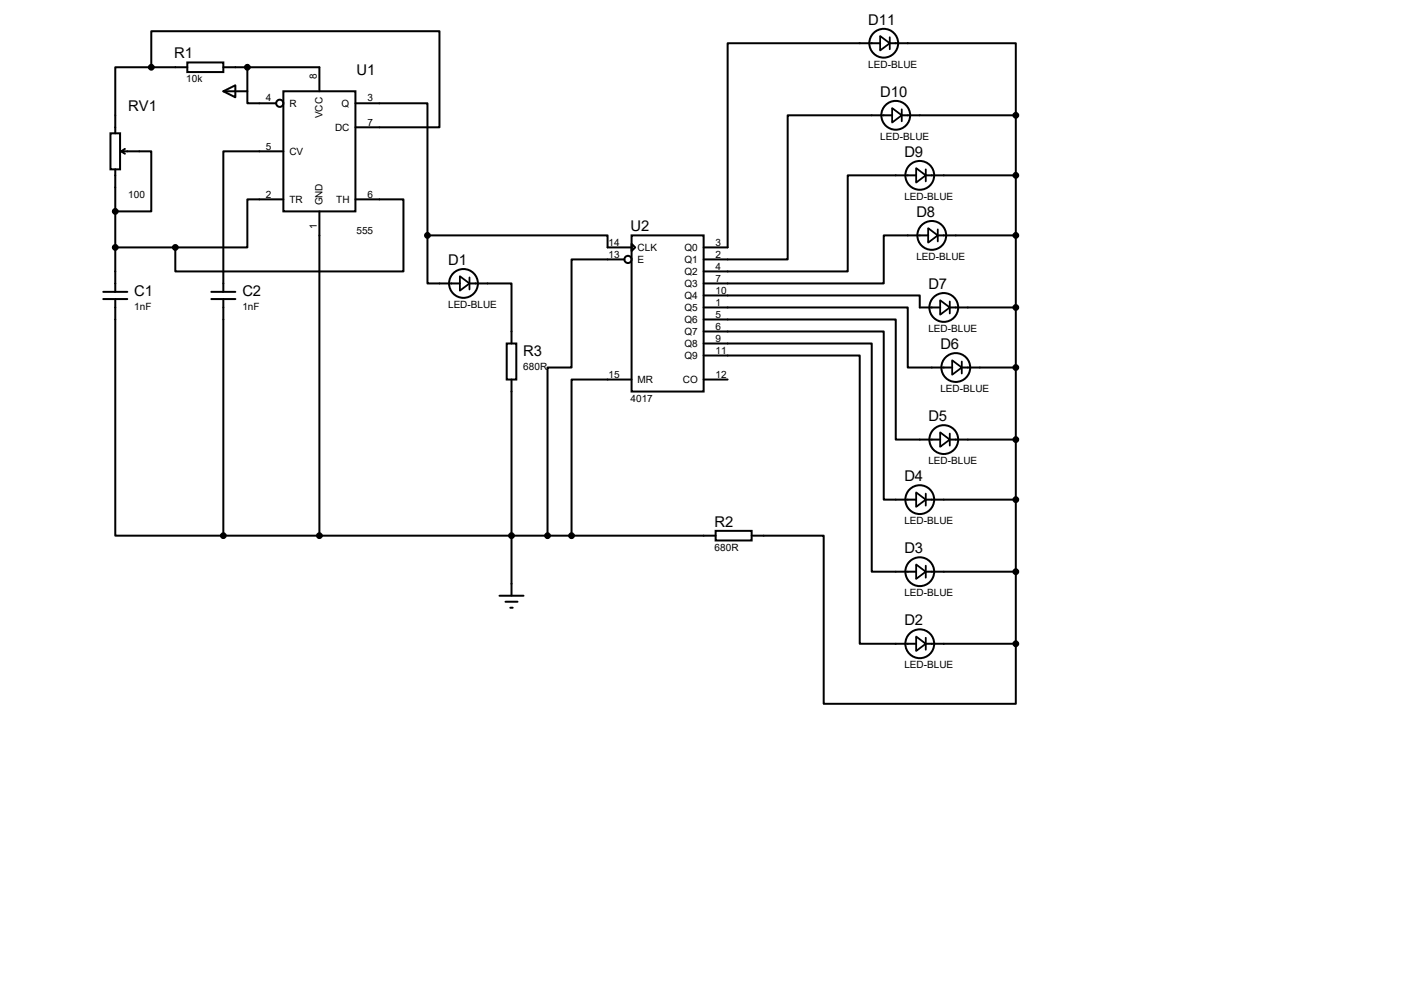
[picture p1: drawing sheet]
<svg xmlns="http://www.w3.org/2000/svg" width="297mm" height="210mm" viewBox="0 0 297 210" stroke-linecap="round" stroke-linejoin="round" font-family="sans-serif">
<g fill="none" stroke="#000" stroke-width=".42">
<path d="M32 14.2h-7.6v14M32 14.2v-7.6h61v20.3h-17.8M32 14.2h7.6M39.6 13.2h7.6v2h-7.6zM47.2 19.3l2.6-1.3v2.6zM47.2 14.2h20.4v5.1M47.2 19.3h5.1M52.3 14.2v7.6h6.1M59.9 19.3h15.3v25.4h-15.3zM186.2 9.1h-32.3v43.2h-5.1M188.2 9.1h26.7v15.3M23.4 28.2h2v7.6h-2z"/>
<path d="M24.4 35.8v25.9M25.7 32h6.3v12.7h-7.6M25.7 32l.7 .5M26.4 31.5l-.7 .5M59.9 32h-12.7v29.7M75.2 21.8h15.2v28M188.7 24.4h-22.1v30.5h-17.8M190.8 24.4h24.1M193.8 37.1h-14.5v20.3h-30.5M195.8 37.1h19.1M214.9 24.4v111.7M24.4 52.3h12.7"/>
<path d="M59.9 42.2h-7.6v10.1h-15.2M67.6 44.7v68.6M75.2 42.2h10.1v15.2h-48.2v-5.1M90.4 49.8v10.1h6.9M90.4 49.8h38.1v2.5h5.1M99.3 59.9h8.9v12.7M132.1 54.9h-11.2v22.8h-5.1v35.6M133.6 49.8h15.2v33h-15.2zM133.6 51.6l.8 .7-.8 .8zM196.3 49.8h-9.4v10.1h-38.1M198.4 49.8h16.5M21.8 61.7h5.1"/>
<path d="M21.8 63.2h5.1M24.4 63.2v50.1h22.8M44.7 61.7h5.1M44.7 63.2h5.1M47.2 63.2v50.1M107.2 72.6h2v7.7h-2zM148.8 75.2h33.1v60.9h11.9M148.8 72.6h35.6v48.3h9.4M148.8 70.1h38.1v35.6h6.9M148.8 67.6h40.7v25.4h9.4M148.8 65h43.2v12.7h9.4M148.8 62.5h45.8v2.5h4.3"/>
<path d="M200.9 65h14M203.5 77.7h11.4M108.2 80.3v45.7M133.6 80.3h-12.7v33M148.8 80.3h5.1M200.9 93h14M47.2 113.3h104.2M151.4 112.3h7.6v2h-7.6zM159 113.3h15.2v35.5h40.7v-12.7M195.8 105.7h19.1M105.7 126h5M106.9 127.3h2.6"/>
<path d="M107.9 128.5h.6M195.8 136.1h19.1M195.8 120.9h19.1"/>
<circle cx="32" cy="14.2" r=".51"/>
<circle cx="52.3" cy="14.2" r=".51"/>
<circle cx="186.9" cy="9.1" r="3"/>
<circle cx="59.2" cy="21.8" r=".76"/>
<circle cx="189.5" cy="24.4" r="3"/>
<circle cx="194.6" cy="37.1" r="3"/>
<circle cx="214.9" cy="37.1" r=".51"/>
<circle cx="214.9" cy="24.4" r=".51"/>
<circle cx="24.4" cy="44.7" r=".51"/>
<circle cx="24.4" cy="52.3" r=".51"/>
<circle cx="37.1" cy="52.3" r=".51"/>
<circle cx="90.4" cy="49.8" r=".51"/>
<circle cx="98" cy="59.9" r="3"/>
<circle cx="132.8" cy="54.9" r=".76"/>
<circle cx="197.1" cy="49.8" r="3"/>
<circle cx="214.9" cy="49.8" r=".51"/>
<circle cx="199.6" cy="65" r="3"/>
<circle cx="202.2" cy="77.7" r="3"/>
<circle cx="214.9" cy="65" r=".51"/>
<circle cx="214.9" cy="77.7" r=".51"/>
<circle cx="199.6" cy="93" r="3"/>
<circle cx="214.9" cy="93" r=".51"/>
<circle cx="47.2" cy="113.3" r=".51"/>
<circle cx="67.6" cy="113.3" r=".51"/>
<circle cx="108.2" cy="113.3" r=".51"/>
<circle cx="115.8" cy="113.3" r=".51"/>
<circle cx="120.9" cy="113.3" r=".51"/>
<circle cx="194.6" cy="105.7" r="3"/>
<circle cx="214.9" cy="105.7" r=".51"/>
<circle cx="194.6" cy="120.9" r="3"/>
<circle cx="194.6" cy="136.1" r="3"/>
<circle cx="214.9" cy="120.9" r=".51"/>
<circle cx="214.9" cy="136.1" r=".51"/>
</g>
<g fill="none" stroke="#000" stroke-width=".38">
<path d="M186.2 7.6l2 1.5-2 1.6zM188.2 7.9v2.5M188.7 22.9l2.1 1.5-2.1 1.5zM190.8 23.1v2.6M193.8 35.6l2 1.5-2 1.5zM195.8 35.8v2.6M97.3 58.4l2 1.5-2 1.6zM99.3 58.7v2.5M196.3 48.3l2.1 1.5-2.1 1.5zM198.4 48.5v2.6M198.9 63.5l2 1.5-2 1.5zM200.9 63.8v2.5"/>
<path d="M201.4 76.2l2.1 1.5-2.1 1.5zM203.5 76.5v2.5M198.9 91.4l2 1.6-2 1.5zM200.9 91.7v2.5M193.8 119.4l2 1.5-2 1.5zM193.8 104.1l2 1.6-2 1.5zM195.8 104.4v2.5M195.8 119.6v2.6M193.8 134.6l2 1.5-2 1.6zM195.8 134.9v2.5"/>
</g>
<g fill="#000">
<circle cx="32" cy="14.2" r=".51"/>
<circle cx="52.3" cy="14.2" r=".51"/>
<circle cx="214.9" cy="37.1" r=".51"/>
<circle cx="214.9" cy="24.4" r=".51"/>
<circle cx="24.4" cy="44.7" r=".51"/>
<circle cx="24.4" cy="52.3" r=".51"/>
<circle cx="37.1" cy="52.3" r=".51"/>
<circle cx="90.4" cy="49.8" r=".51"/>
<circle cx="214.9" cy="49.8" r=".51"/>
<circle cx="214.9" cy="65" r=".51"/>
<circle cx="214.9" cy="77.7" r=".51"/>
<circle cx="214.9" cy="93" r=".51"/>
<circle cx="47.2" cy="113.3" r=".51"/>
<circle cx="67.6" cy="113.3" r=".51"/>
<circle cx="108.2" cy="113.3" r=".51"/>
<circle cx="115.8" cy="113.3" r=".51"/>
<circle cx="120.9" cy="113.3" r=".51"/>
<circle cx="214.9" cy="105.7" r=".51"/>
<circle cx="214.9" cy="120.9" r=".51"/>
<circle cx="214.9" cy="136.1" r=".51"/>
</g>
<g font-size="3.1">
<text x="183.7" y="5.2">D11</text>
<text x="36.9" y="12.3">R1</text>
<text x="75.4" y="15.9">U1</text>
<text x="27.1" y="23.5">RV1</text>
<text x="186.2" y="20.4">D10</text>
<text x="191.3" y="33.1">D9</text>
<text x="193.8" y="45.8">D8</text>
<text x="133.4" y="48.9">U2</text>
<text x="94.8" y="56">D1</text>
<text x="28.4" y="62.6">C1</text>
<text x="51.3" y="62.6">C2</text>
<text x="196.4" y="61.1">D7</text>
<text x="110.7" y="75.3">R3</text>
<text x="198.9" y="73.8">D6</text>
<text x="196.4" y="89">D5</text>
<text x="191.3" y="101.7">D4</text>
<text x="151.2" y="111.4">R2</text>
<text x="191.3" y="117">D3</text>
<text x="191.3" y="132.2">D2</text>
</g>
<g font-size="2.1">
<text x="39.4" y="17.4">10k</text>
<text x="67.1" y="16.8" transform="rotate(-90 67.1 16.8)">8</text>
<text x="183.7" y="14.4">LED-BLUE</text>
<text x="56.2" y="21.5">4</text>
<text x="61.2" y="22.6">R</text>
<text x="72.3" y="22.6">Q</text>
<text x="77.7" y="21.5">3</text>
<text x="68.2" y="25" transform="rotate(-90 68.2 25)">VCC</text>
<text x="70.9" y="27.7">DC</text>
<text x="77.7" y="26.5">7</text>
<text x="186.2" y="29.6">LED-BLUE</text>
<text x="56.2" y="31.6">5</text>
<text x="61.2" y="32.8">CV</text>
<text x="27.1" y="41.8">100</text>
<text x="56.2" y="41.8">2</text>
<text x="77.7" y="41.8">6</text>
<text x="61.2" y="42.9">TR</text>
<text x="68.2" y="43.4" transform="rotate(-90 68.2 43.4)">GND</text>
<text x="71.1" y="42.9">TH</text>
<text x="191.3" y="42.3">LED-BLUE</text>
<text x="67.1" y="48.4" transform="rotate(-90 67.1 48.4)">1</text>
<text x="75.4" y="49.4">555</text>
<text x="128.7" y="51.9">14</text>
<text x="134.9" y="53.1">CLK</text>
<text x="144.8" y="53.1">Q0</text>
<text x="151.4" y="51.9">3</text>
<text x="128.7" y="54.5">13</text>
<text x="134.9" y="55.6">E</text>
<text x="144.8" y="55.6">Q1</text>
<text x="144.8" y="58.2">Q2</text>
<text x="151.4" y="54.5">2</text>
<text x="151.4" y="57">4</text>
<text x="151.4" y="59.6">7</text>
<text x="193.8" y="55">LED-BLUE</text>
<text x="28.4" y="65.5">1nF</text>
<text x="51.3" y="65.5">1nF</text>
<text x="94.8" y="65.2">LED-BLUE</text>
<text x="144.8" y="60.7">Q3</text>
<text x="144.8" y="63.2">Q4</text>
<text x="144.8" y="65.8">Q5</text>
<text x="151.4" y="62.1">10</text>
<text x="151.4" y="64.6">1</text>
<text x="144.8" y="68.3">Q6</text>
<text x="144.8" y="70.9">Q7</text>
<text x="151.4" y="67.2">5</text>
<text x="151.4" y="69.7">6</text>
<text x="196.4" y="70.2">LED-BLUE</text>
<text x="144.8" y="73.4">Q8</text>
<text x="144.8" y="75.9">Q9</text>
<text x="151.4" y="72.3">9</text>
<text x="151.4" y="74.8">11</text>
<text x="110.7" y="78.2">680R</text>
<text x="128.7" y="79.9">15</text>
<text x="134.9" y="81">MR</text>
<text x="144.4" y="81">CO</text>
<text x="151.4" y="79.9">12</text>
<text x="198.9" y="82.9">LED-BLUE</text>
<text x="133.4" y="85">4017</text>
<text x="196.4" y="98.2">LED-BLUE</text>
<text x="191.3" y="110.9">LED-BLUE</text>
<text x="151.2" y="116.5">680R</text>
<text x="191.3" y="126.1">LED-BLUE</text>
<text x="191.3" y="141.4">LED-BLUE</text>
</g>
</svg>
